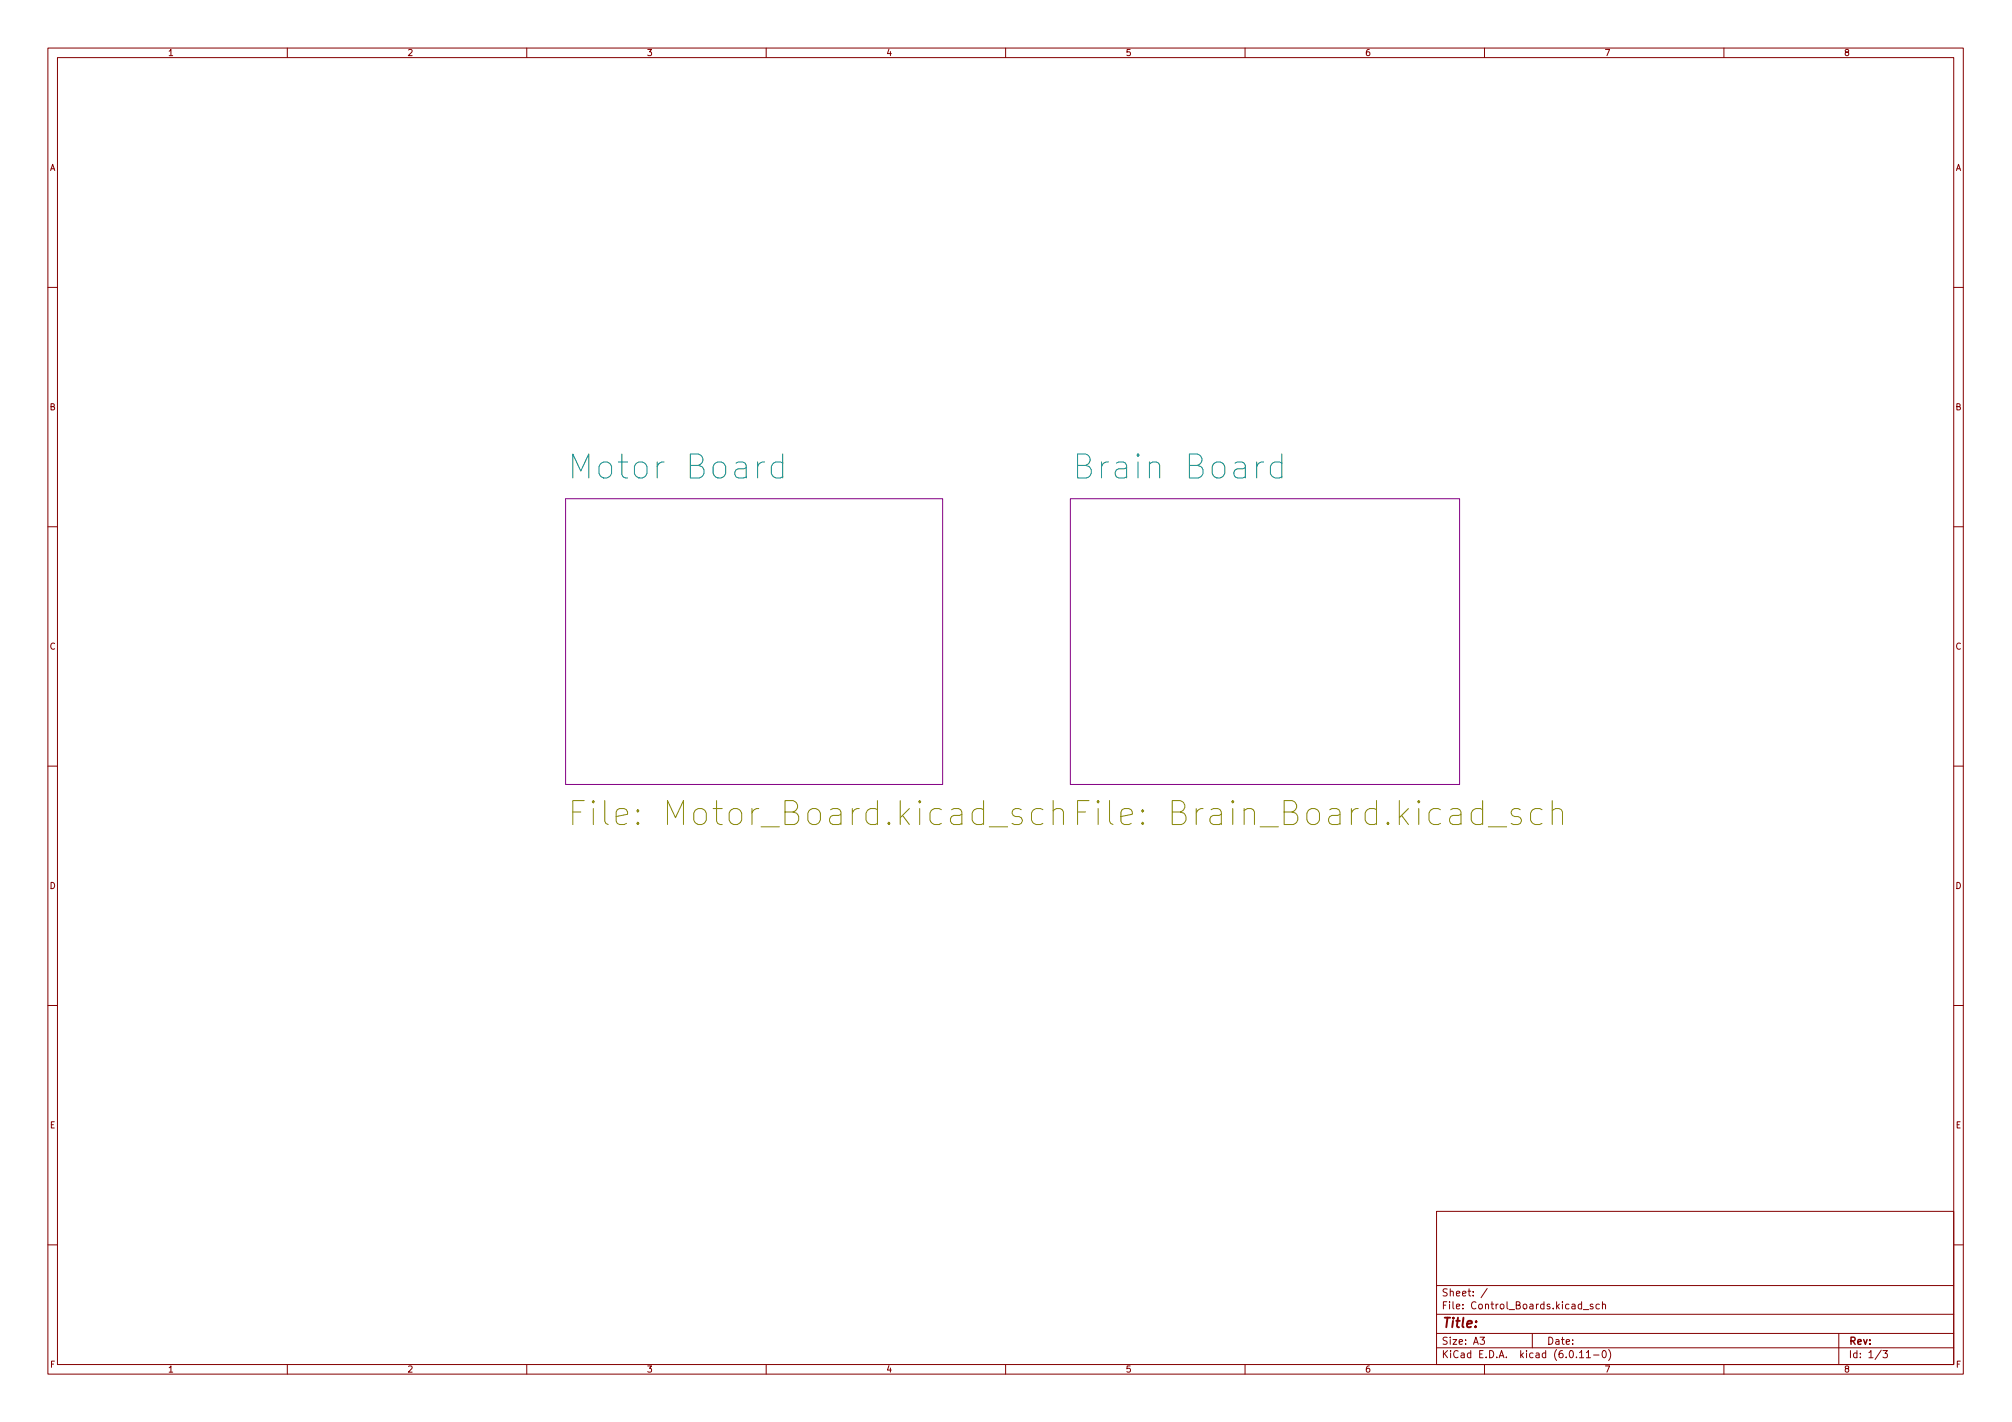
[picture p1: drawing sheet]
<svg xmlns="http://www.w3.org/2000/svg" width="420mm" height="297mm" viewBox="0 0 420 297" stroke-linecap="round" stroke-linejoin="round" font-family="sans-serif">
<g fill="none" stroke="#840000" stroke-width=".21">
<path d="M10 10h400v277h-400zM12 12h396v273h-396zM60 10v2M110 10v2M160 10v2M210 10v2M260 10v2M310 10v2M360 10v2M10 60h2M408 60h2M10 110h2"/>
<path d="M408 110h2M10 160h2M408 160h2M10 210h2M408 210h2M300 253h108v32h-108zM10 260h2M300 278.5h108M300 274.5h108M300 268.5h108M305.5 273.3v.1M305.5 272.5v.1"/>
<path d="M307.6 270.6v.1M307.6 269.8v.1M310.6 269.1l-1.3 2M320 278.5v3M332.6 272.5l-.3-.1-.2 .2v.2l.5 .2v.3h-.5M334 272.5l-.4-.1-.3 .3 .1 .6h.6M334.6 272.6l.3-.2 .3 .1 .1 .9M334.6 271.9v1.5M384 278.5v6.5M408 260h2M60 285v2M110 285v2"/>
<path d="M160 285v2M210 285v2M260 285v2M300 281.5h108M310 285v2M334.8 282.2l.1-.1a.8 .8 0 0 1 .5 .8 .8 .8 0 0 1-.5 .7 1 1 0 0 1-.1-1.4zM335.9 281.9a1.72 1.72 0 0 1 0 2.3M360 285v2M393.2 282.1h.9l-.5 .6 .5 .1v.7l-.3 .1-.6-.1"/>
</g>
<g fill="#fff" stroke="#fff" stroke-width=".21">
<path d="M118.1 104.2h78.7v59.7h-78.7z"/>
<path d="M223.5 104.2h81.3v59.7h-81.3z"/>
</g>
<path d="M118.1 104.2h78.7v59.7h-78.7zM223.5 104.2h81.3v59.7h-81.3z" fill="none" stroke="#840084" stroke-width=".21"/>
<path d="M138.7 96.5a1.28 1.28 0 0 0-1.5 1M240 97a1.24 1.24 0 0 1 2.2 .2v2.6" fill="none" stroke="#008484" stroke-width=".21"/>
<path d="M133.2 171.8l.2 .2-.2 .2-.2-.2 .2-.2v.4M133.2 169.1l.2 .3-.2 .2-.2-.2 .2-.3v.5M213.3 169.1l-.5-.2h-.7l-.5 .2-.2 .5 .2 .7 1.7 .5 .2 .5-.2 .7-.5 .2h-1l-.4-.2M217.8 169.1l-.5-.2h-.9l-.8 .5-.2 .5v1.4l.5 .7 .5 .2h.9l.5-.2M219.9 169.4a1.24 1.24 0 0 1 2.2 .2v2.6M219.9 167.2v5M238.6 171.8l.2 .2-.2 .2-.2-.2 .2-.2v.4M238.6 169.1l.2 .3-.2 .2-.2-.2 .2-.3v.5M317.5 169.1l-.5-.2h-.7l-.5 .2-.2 .5 .2 .7 1.7 .5 .2 .5-.2 .7-.5 .2h-1l-.4-.2M322 169.1l-.5-.2h-.9l-.7 .5-.3 .5v1.4l.5 .7 .5 .2h.9l.5-.2M324.1 169.4a1.24 1.24 0 0 1 2.2 .2v2.6M324.1 167.2v5" fill="none" stroke="#848400" stroke-width=".21"/>
<g font-size="7" fill="#008484">
<text x="118.3" y="101.6">Motor</text>
<text x="143" y="101.6">Board</text>
<text x="223.8" y="101.6">Brain</text>
<text x="247.3" y="101.6">Board</text>
</g>
<g font-size="7" fill="#848400">
<text x="118.3" y="174">File:</text>
<text x="138.3" y="174">Motor_Board.kicad_sch</text>
<text x="223.8" y="174">File:</text>
<text x="243.7" y="174">Brain_Board.kicad_sch</text>
</g>
<text font-size="2.8" fill="#840000" x="301" y="277.9">Title:</text>
<g font-size="2.1" fill="#840000">
<text x="301" y="273.9">File:</text>
<text x="301" y="271.2">Sheet:</text>
<text x="307.4" y="273.9">Control_Boards.kicad_sch</text>
<text x="301" y="281.3">Size:</text>
<text x="307.6" y="281.3">A3</text>
<text x="323" y="281.3">Date:</text>
<text x="386" y="281.3">Rev:</text>
<text x="301" y="284.1">KiCad</text>
<text x="308.7" y="284.1">E.D.A.</text>
<text x="317.6" y="284.1">kicad</text>
<text x="324.8" y="284.1">(6.0.11-0)</text>
<text x="386" y="284.1">Id:</text>
<text x="390.1" y="284.1">1/3</text>
</g>
<g font-size="1.8" fill="#840000">
<text x="35" y="12.1">1</text>
<text x="85" y="12.1">2</text>
<text x="135" y="12.1">3</text>
<text x="185" y="12.1">4</text>
<text x="235" y="12.1">5</text>
<text x="285" y="12.1">6</text>
<text x="335" y="12.1">7</text>
<text x="385" y="12.1">8</text>
<text x="10.4" y="36.1">A</text>
<text x="408.4" y="36.1">A</text>
<text x="10.3" y="86.1">B</text>
<text x="408.3" y="86.1">B</text>
<text x="10.3" y="136.1">C</text>
<text x="408.3" y="136.1">C</text>
<text x="10.3" y="186.1">D</text>
<text x="408.3" y="186.1">D</text>
<text x="10.3" y="236.1">E</text>
<text x="408.3" y="236.1">E</text>
<text x="10.4" y="286.1">F</text>
<text x="35" y="287.1">1</text>
<text x="85" y="287.1">2</text>
<text x="135" y="287.1">3</text>
<text x="185" y="287.1">4</text>
<text x="235" y="287.1">5</text>
<text x="285" y="287.1">6</text>
<text x="335" y="287.1">7</text>
<text x="385" y="287.1">8</text>
<text x="408.4" y="286.1">F</text>
</g>
</svg>
